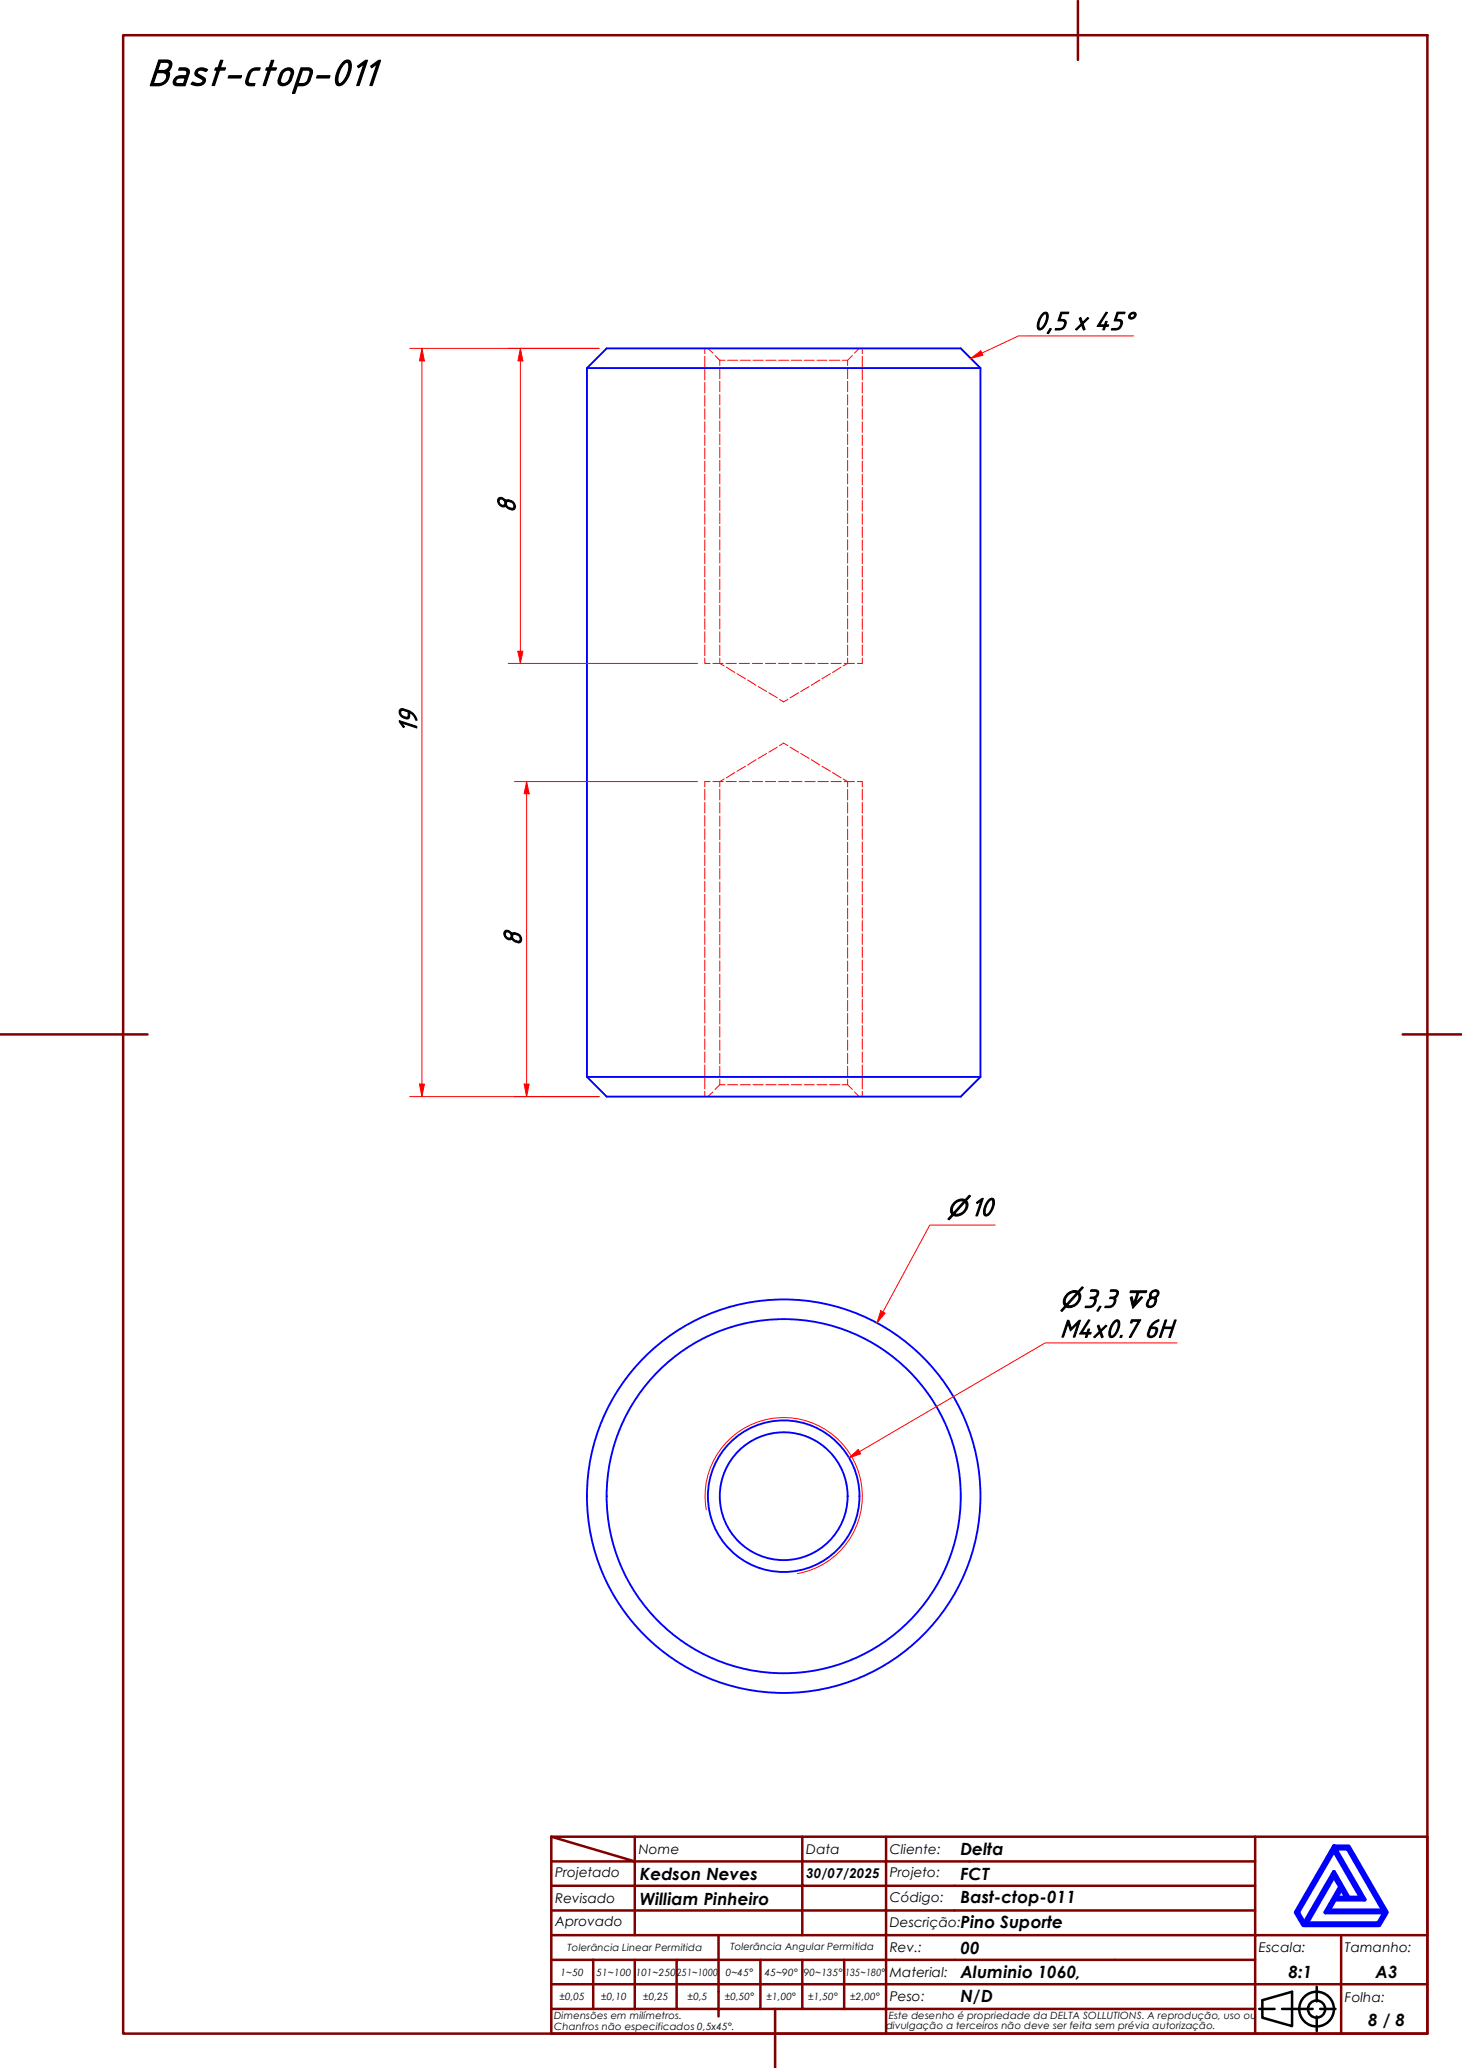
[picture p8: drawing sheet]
<svg xmlns="http://www.w3.org/2000/svg" width="297mm" height="420mm" viewBox="0 0 297 420" stroke-linecap="round" stroke-linejoin="round" font-family="sans-serif">
<!-- layer: Visible (ABNT) -->
<g fill="none" stroke="#00f" stroke-width=".38">
<path d="M119.3 74.8l4-4h71.9l4 4M119.3 74.8h79.9M119.3 74.8v144M199.2 74.8v144M119.3 218.8l4 4h71.9l4-4M119.3 218.8h79.9"/>
<circle cx="159.2" cy="304" r="15.4"/>
<circle cx="159.2" cy="304" r="13"/>
<circle cx="159.2" cy="304" r="36"/>
<circle cx="159.2" cy="304" r="40"/>
</g>
<!-- layer: Visible Narrow (ABNT) -->
<path d="M143.5 306.8a16 16 0 0 1 13-18.5 16 16 0 0 1 18.5 12.9 16 16 0 0 1-13 18.5" fill="none" stroke="#f00" stroke-width=".2"/>
<!-- layer: Hidden (ABNT) -->
<g fill="none" stroke="#f00" stroke-width=".2">
<path d="M143.2 70.8v1.1M143.2 72.4v2.1M143.2 75v2.2M143.2 77.7v2.2M143.8 70.8l1 .9M145.3 72.2l.9 1M146.2 73.2h1.1M146.2 73.2v1.1M146.2 74.8v2.1M146.2 77.4v2.2M147.8 73.2h2.1M150.4 73.2h2.1"/>
<path d="M153 73.2h2.1M155.6 73.2h2.1M158.2 73.2h2.1M160.8 73.2h2.1M163.4 73.2h2M166 73.2h2M168.5 73.2h2.1M171.1 73.2h1.1v1.1M172.2 74.8v2.1M172.2 77.4v2.2M173.2 72.2l-1 1M174.6 70.8l-1 .9"/>
<path d="M175.2 70.8v1.1M175.2 72.4v2.1M175.2 75v2.2M175.2 77.7v2.2M143.2 80.4v2.1M143.2 83v2.2M143.2 85.7v2.2M143.2 88.4v2.1M143.2 91v2.2M143.2 93.7v2.2M143.2 96.4v2.1M143.2 99v2.2"/>
<path d="M146.2 80.2v2.1M146.2 82.8v2.2M146.2 85.5v2.2M146.2 88.2v2.1M146.2 90.8v2.2M146.2 93.5v2.2M146.2 96.2v2.1M146.2 98.9v2.2M172.2 80.2v2.1M172.2 82.8v2.2M172.2 85.5v2.2M172.2 88.2v2.1"/>
<path d="M172.2 90.8v2.2M172.2 93.5v2.2M172.2 96.2v2.1M172.2 98.9v2.2M175.2 80.4v2.1M175.2 83v2.2M175.2 85.7v2.2M175.2 88.4v2.1M175.2 91v2.2M175.2 93.7v2.2M175.2 96.4v2.1M175.2 99v2.2"/>
<path d="M143.2 101.7v2.2M143.2 104.4v2.1M143.2 107v2.2M143.2 109.7v2.2M143.2 112.4v2.1M143.2 115v2.2M143.2 117.7v2.2M146.2 101.6v2.1M146.2 104.2v2.2M146.2 106.9v2.2M146.2 109.6v2.1M146.2 112.3v2.1"/>
<path d="M146.2 115v2.1M146.2 117.6v2.2M172.2 101.6v2.1M172.2 104.2v2.2M172.2 106.9v2.2M172.2 109.6v2.1M172.2 112.3v2.1M172.2 115v2.1M172.2 117.6v2.2M175.2 101.7v2.2M175.2 104.4v2.1M175.2 107v2.2"/>
<path d="M175.2 109.7v2.2M175.2 112.4v2.1M175.2 115v2.2M175.2 117.7v2.2M143.2 133.7v1.1h1.1M143.2 120.4v2.1M143.2 123v2.2M143.2 125.7v2.2M143.2 128.4v2.1M143.2 131v2.2M144.8 134.8h2.1M146.2 120.3v2.2"/>
<path d="M146.2 123v2.1M146.2 125.7v2.1M146.2 128.4v2.1M146.2 131v2.2M146.2 133.7v1.1l.9 .5M147.5 134.8h2.1M147.6 135.6l1.7 1M149.7 136.9l1.7 1M150.2 134.8h2.1M151.9 138.2l1.7 1M152.8 134.8h2.1M154.1 139.5l1.7 1"/>
<path d="M155.5 134.8h2.1M158.2 134.8h2.1M160.8 134.8h2.1M163.5 134.8h2.1M164.4 139.5l-1.7 1M166.2 134.8h2.1M166.6 138.2l-1.8 1M168.7 136.9l-1.7 1M168.8 134.8h2.1M170.9 135.6l-1.7 1M171.5 134.8h2.1M172.2 120.3v2.2"/>
<path d="M172.2 123v2.1M172.2 125.7v2.1M172.2 128.4v2.1M172.2 131v2.2M172.2 133.7v1.1l-.9 .5M175.2 120.4v2.1M175.2 123v2.2M175.2 125.7v2.2M175.2 128.4v2.1M175.2 131v2.2M175.2 133.7v1.1h-1M144.3 158.8h-1.1v1.1"/>
<path d="M144.8 158.8h2.1M147.1 158.3l-.9 .5v1.1M147.5 158.8h2.1M149.3 157l-1.7 1M150.2 158.8h2.1M151.4 155.7l-1.7 1M152.8 158.8h2.1M153.6 154.3l-1.7 1.1M155.5 158.8h2.1M155.8 153.1l-1.7 1M156.2 140.8l1.7 1M157.9 151.8l-1.7 1"/>
<path d="M158.2 158.8h2.1M158.4 142.1l.8 .5 .9-.5M158.4 151.5l.8-.5 .9 .5M160.5 151.8l1.7 1M160.8 158.8h2.1M162.2 140.8l-1.7 1M162.7 153.1l1.7 1M163.5 158.8h2.1M164.8 154.3l1.8 1.1M166.2 158.8h2.1M167 155.7l1.7 1M168.8 158.8h2.1"/>
<path d="M169.2 157l1.7 1M171.3 158.3l.9 .5v1.1M171.5 158.8h2.1M174.2 158.8h1v1.1M143.2 160.4v2.1M143.2 163v2.2M143.2 165.7v2.2M143.2 168.4v2.1M143.2 171v2.2M143.2 173.7v2.2M143.2 176.4v2.1M143.2 179v2.2"/>
<path d="M146.2 160.4v2.1M146.2 163v2.2M146.2 165.8v2.1M146.2 168.4v2.2M146.2 171.1v2.2M146.2 173.8v2.1M146.2 176.4v2.2M146.2 179.2v2.1M172.2 160.4v2.1M172.2 163v2.2M172.2 165.8v2.1M172.2 168.4v2.2"/>
<path d="M172.2 171.1v2.2M172.2 173.8v2.1M172.2 176.4v2.2M172.2 179.2v2.1M175.2 160.4v2.1M175.2 163v2.2M175.2 165.7v2.2M175.2 168.4v2.1M175.2 171v2.2M175.2 173.7v2.2M175.2 176.4v2.1M175.2 179v2.2"/>
<path d="M143.2 181.7v2.2M143.2 184.4v2.1M143.2 187v2.2M143.2 189.7v2.2M143.2 192.4v2.1M143.2 195.1v2.1M143.2 197.7v2.2M146.2 181.8v2.1M146.2 184.5v2.2M146.2 187.2v2.1M146.2 189.8v2.2M146.2 192.5v2.2"/>
<path d="M146.2 195.2v2.1M146.2 197.9v2.1M172.2 181.8v2.1M172.2 184.5v2.2M172.2 187.2v2.1M172.2 189.8v2.2M172.2 192.5v2.2M172.2 195.2v2.1M172.2 197.9v2.1M175.2 181.7v2.2M175.2 184.4v2.1M175.2 187v2.2"/>
<path d="M175.2 189.7v2.2M175.2 192.4v2.1M175.2 195.1v2.1M175.2 197.7v2.2M143.2 200.4v2.1M143.2 203.1v2.1M143.2 205.7v2.2M143.2 208.4v2.1M143.2 211.1v2.1M143.2 213.7v2.2M143.2 216.4v2.1M143.2 219.1v2.1"/>
<path d="M146.2 200.6v2.1M146.2 203.2v2.2M146.2 205.9v2.2M146.2 208.6v2.1M146.2 211.3v2.1M146.2 214v2.1M146.2 216.6v2.2M146.2 219.3v1.1M172.2 200.6v2.1M172.2 203.2v2.2M172.2 205.9v2.2M172.2 208.6v2.1"/>
<path d="M172.2 211.3v2.1M172.2 214v2.1M172.2 216.6v2.2M172.2 219.3v1.1M175.2 200.4v2.1M175.2 203.1v2.1M175.2 205.7v2.2M175.2 208.4v2.1M175.2 211.1v2.1M175.2 213.7v2.2M175.2 216.4v2.1M175.2 219.1v2.1"/>
<path d="M143.2 221.7v1.1M144.8 221.8l-1 1M146.2 220.4h1.1M146.2 220.4l-.9 .9M147.8 220.4h2.1M150.4 220.4h2.1M153 220.4h2.1M155.6 220.4h2.1M158.2 220.4h2.1M160.8 220.4h2.1M163.4 220.4h2M166 220.4h2"/>
<path d="M168.5 220.4h2.1M171.1 220.4h1.1M172.2 220.4l1 .9M173.6 221.8l1 1M175.2 221.7v1.1"/>
</g>
<!-- layer: Borda A3/A4 (ABNT) -->
<g fill="none" stroke="#800000" stroke-width=".51">
<path d="M25 7.2h265v406h-265zM219 .2v12M0 210.2h30M285 210.2h12M112 373.2l17 5h-17M112 373.2h178v40h-178zM129 378.2h34v4.9h17M129 378.2v15M129 373.2v5M163 373.2v5h17v4.9M180 373.2v5h75M255 373.2v20h-143"/>
<path d="M112 383.1h51v10.1M112 398.2h17M120.5 398.2v10M137.5 398.2h-8.5v10M146 393.2v16.5M154.5 398.2v10h-42.5M163 398.2v10h8.5M171.5 398.2v10M180 398.2h-42.5v10M180 383.1v5.1h-68M180 398.2v10h75M180 383.1h75"/>
<path d="M180 398.2h75M255 388.2h-75v10M272.5 393.2v9.9h17.5M290 393.2h-35v9.9h17.5v10.1M112 403.1h143v10.1M154.5 408.2h8.5M157.5 408.2v12M171.5 408.2h8.5v5"/>
</g>
<path d="M271 376l5.5 9.6h-2.5l-3-5.3-6 10.5-1.3-2.3zM271 375.1h3l7.7 13.4-1.5 2.6h-15.4l-1.5-2.6zM271.3 375.6h2.5l7.3 12.6h-11.2l1.3-2.3h6zM271 381.2l1.3 2.1-3 5.2h12l-1.3 2.3h-14.5zM272.5 383.8l1.1 1.8h-2.1z" fill="none" stroke="#00f" stroke-width=".83"/>
<!-- layer: 0 -->
<path d="M264.8 391.1h15.4" fill="none" stroke="#000" stroke-width=".2"/>
<g fill="none" stroke="#000" stroke-width=".51">
<path d="M255.8 408.2h3.2M256.5 406.4l6-1.7v6.9l-6-1.7zM260.5 408.2h6.2M267.5 403.6v3M267.5 409.7v3M268.2 408.2h3.1"/>
<circle cx="267.5" cy="408.2" r="3.5"/>
<circle cx="267.5" cy="408.2" r="1.75"/>
</g>
<path d="M174.6 294.9l-2.1 1.3" fill="none" stroke="#f00" stroke-width=".2"/>
<path d="M172.5 296.2l1.9-1.7 .5 .9z" fill="#f00"/>
<path d="M239.1 272.8h-26.8l-37.7 22.1M172.5 296.2l1.9-1.7 .5 .9z" fill="none" stroke="#f00" stroke-width=".2"/>
<path d="M85.7 70.8v2.5" fill="none" stroke="#f00" stroke-width=".2"/>
<path d="M85.7 70.8l.5 2.5h-1z" fill="#f00"/>
<path d="M85.7 70.8l.5 2.5h-1zM85.7 220.3v2.5" fill="none" stroke="#f00" stroke-width=".2"/>
<path d="M85.2 220.3h1l-.5 2.5z" fill="#f00"/>
<path d="M83.2 70.8h38.5M85.7 73.3v147M83.2 222.8h38.5M85.2 220.3h1l-.5 2.5zM179.4 266.6l-1.2 2.2" fill="none" stroke="#f00" stroke-width=".2"/>
<path d="M178.9 266.3l.9 .5-1.6 2z" fill="#f00"/>
<path d="M107 158.8v2.5M202.2 248.9h-13.3l-9.5 17.7M178.9 266.3l.9 .5-1.6 2z" fill="none" stroke="#f00" stroke-width=".2"/>
<path d="M107 158.8l.5 2.5h-1z" fill="#f00"/>
<path d="M107 158.8l.5 2.5h-1zM107 220.3v2.5" fill="none" stroke="#f00" stroke-width=".2"/>
<path d="M106.5 220.3h1l-.5 2.5z" fill="#f00"/>
<path d="M105.7 70.8v2.5M104.5 158.8h37.2M107 161.3v59M104.5 222.8h17.2M106.5 220.3h1l-.5 2.5z" fill="none" stroke="#f00" stroke-width=".2"/>
<path d="M105.7 70.8l.5 2.5h-1z" fill="#f00"/>
<path d="M105.7 70.8l.5 2.5h-1zM105.7 132.3v2.5" fill="none" stroke="#f00" stroke-width=".2"/>
<path d="M105.2 132.3h1l-.5 2.5z" fill="#f00"/>
<path d="M103.3 70.8h18.4M105.7 73.3v59M103.3 134.8h38.4M105.2 132.3h1l-.5 2.5z" fill="none" stroke="#f00" stroke-width=".2"/>
<path d="M199.5 71.7l-2.3 1.1" fill="none" stroke="#f00" stroke-width=".2"/>
<path d="M197.2 72.8l2.1-1.5 .4 .9z" fill="#f00"/>
<path d="M197.2 72.8l2.1-1.5 .4 .9zM230.3 68.2h-23.4l-7.4 3.5" fill="none" stroke="#f00" stroke-width=".2"/>
<text font-size="8.1" x="30" y="17.3">Bast-ctop-011</text>
<g font-size="5.6">
<text x="209.9" y="67">0,5 x 45°</text>
<text x="104.6" y="104.2" transform="rotate(-90 104.6 104.2)">8</text>
<text x="84.6" y="149.1" transform="rotate(-90 84.6 149.1)">19</text>
<text x="105.9" y="192.2" transform="rotate(-90 105.9 192.2)">8</text>
<text x="197.1" y="247">10</text>
<text x="220" y="265.6">3,3</text>
<text x="232.3" y="265.6">8</text>
<text x="215.3" y="271.7">M4x0.7</text>
<text x="232.5" y="271.7">6H</text>
</g>
<g font-size="4.8">
<text x="192.4" y="247">⌀</text>
<text x="215.3" y="265.6">⌀</text>
<text x="228.2" y="265.6">↧</text>
</g>
<g font-size="3.4">
<text x="195.1" y="376.9">Delta</text>
<text x="130" y="381.9">Kedson Neves</text>
<text x="195.1" y="381.9">FCT</text>
<text x="130" y="386.9">William Pinheiro</text>
<text x="195.1" y="386.6">Bast-ctop-011</text>
<text x="195.1" y="391.6">Pino Suporte</text>
<text x="195.1" y="396.9">00</text>
<text x="195.1" y="401.8">Aluminio 1060,</text>
<text x="261.8" y="401.9">8:1</text>
<text x="279.5" y="401.9">A3</text>
<text x="195.1" y="406.7">N/D</text>
<text x="278" y="411.7">8 / 8</text>
</g>
<g font-size="2.7">
<text x="129.8" y="376.7">Nome</text>
<text x="163.8" y="376.7">Data</text>
<text x="180.8" y="376.7">Cliente:</text>
<text x="112.8" y="381.4">Projetado</text>
<text x="163.8" y="381.5">30/07/2025</text>
<text x="180.8" y="381.4">Projeto:</text>
<text x="112.8" y="386.7">Revisado</text>
<text x="180.8" y="386.4">Código:</text>
<text x="112.8" y="391.4">Aprovado</text>
<text x="180.8" y="391.5">Descrição:</text>
<text x="180.8" y="401.7">Material:</text>
<text x="180.8" y="396.7">Rev.:</text>
<text x="255.8" y="396.7">Escala:</text>
<text x="273.2" y="396.7">Tamanho:</text>
<text x="180.8" y="406.6">Peso:</text>
<text x="273.2" y="406.7">Folha:</text>
</g>
<g font-size="2">
<text x="113.9" y="401.4">1~50</text>
<text x="115.3" y="396.4">Tolerância Linear Permitida</text>
<text x="121.2" y="401.4">51~100</text>
<text x="129.2" y="401.4">101~250</text>
<text x="137.5" y="401.4">251~1000</text>
<text x="147.4" y="401.4">0~45°</text>
<text x="148.4" y="396.2">Tolerância Angular Permitida</text>
<text x="155.4" y="401.4">45~90°</text>
<text x="163.3" y="401.4">90~135°</text>
<text x="171.7" y="401.4">135~180°</text>
<text x="113.7" y="406.3">±0,05</text>
<text x="122.2" y="406.3">±0,10</text>
<text x="130.7" y="406.3">±0,25</text>
<text x="139.7" y="406.3">±0,5</text>
<text x="147.3" y="406.3">±0,50°</text>
<text x="155.8" y="406.3">±1,00°</text>
<text x="164.2" y="406.3">±1,50°</text>
<text x="172.7" y="406.3">±2,00°</text>
<text x="112.6" y="410.2">Dimensões em milímetros.</text>
<text x="112.6" y="412.3">Chanfros não especificados 0,5x45°.</text>
<text x="180" y="412.3">divulgação a terceiros não deve ser feita sem prévia autorização.</text>
<text x="180.6" y="410.2">Este desenho é propriedade da DELTA SOLLUTIONS. A reprodução, uso ou</text>
</g>
</svg>
